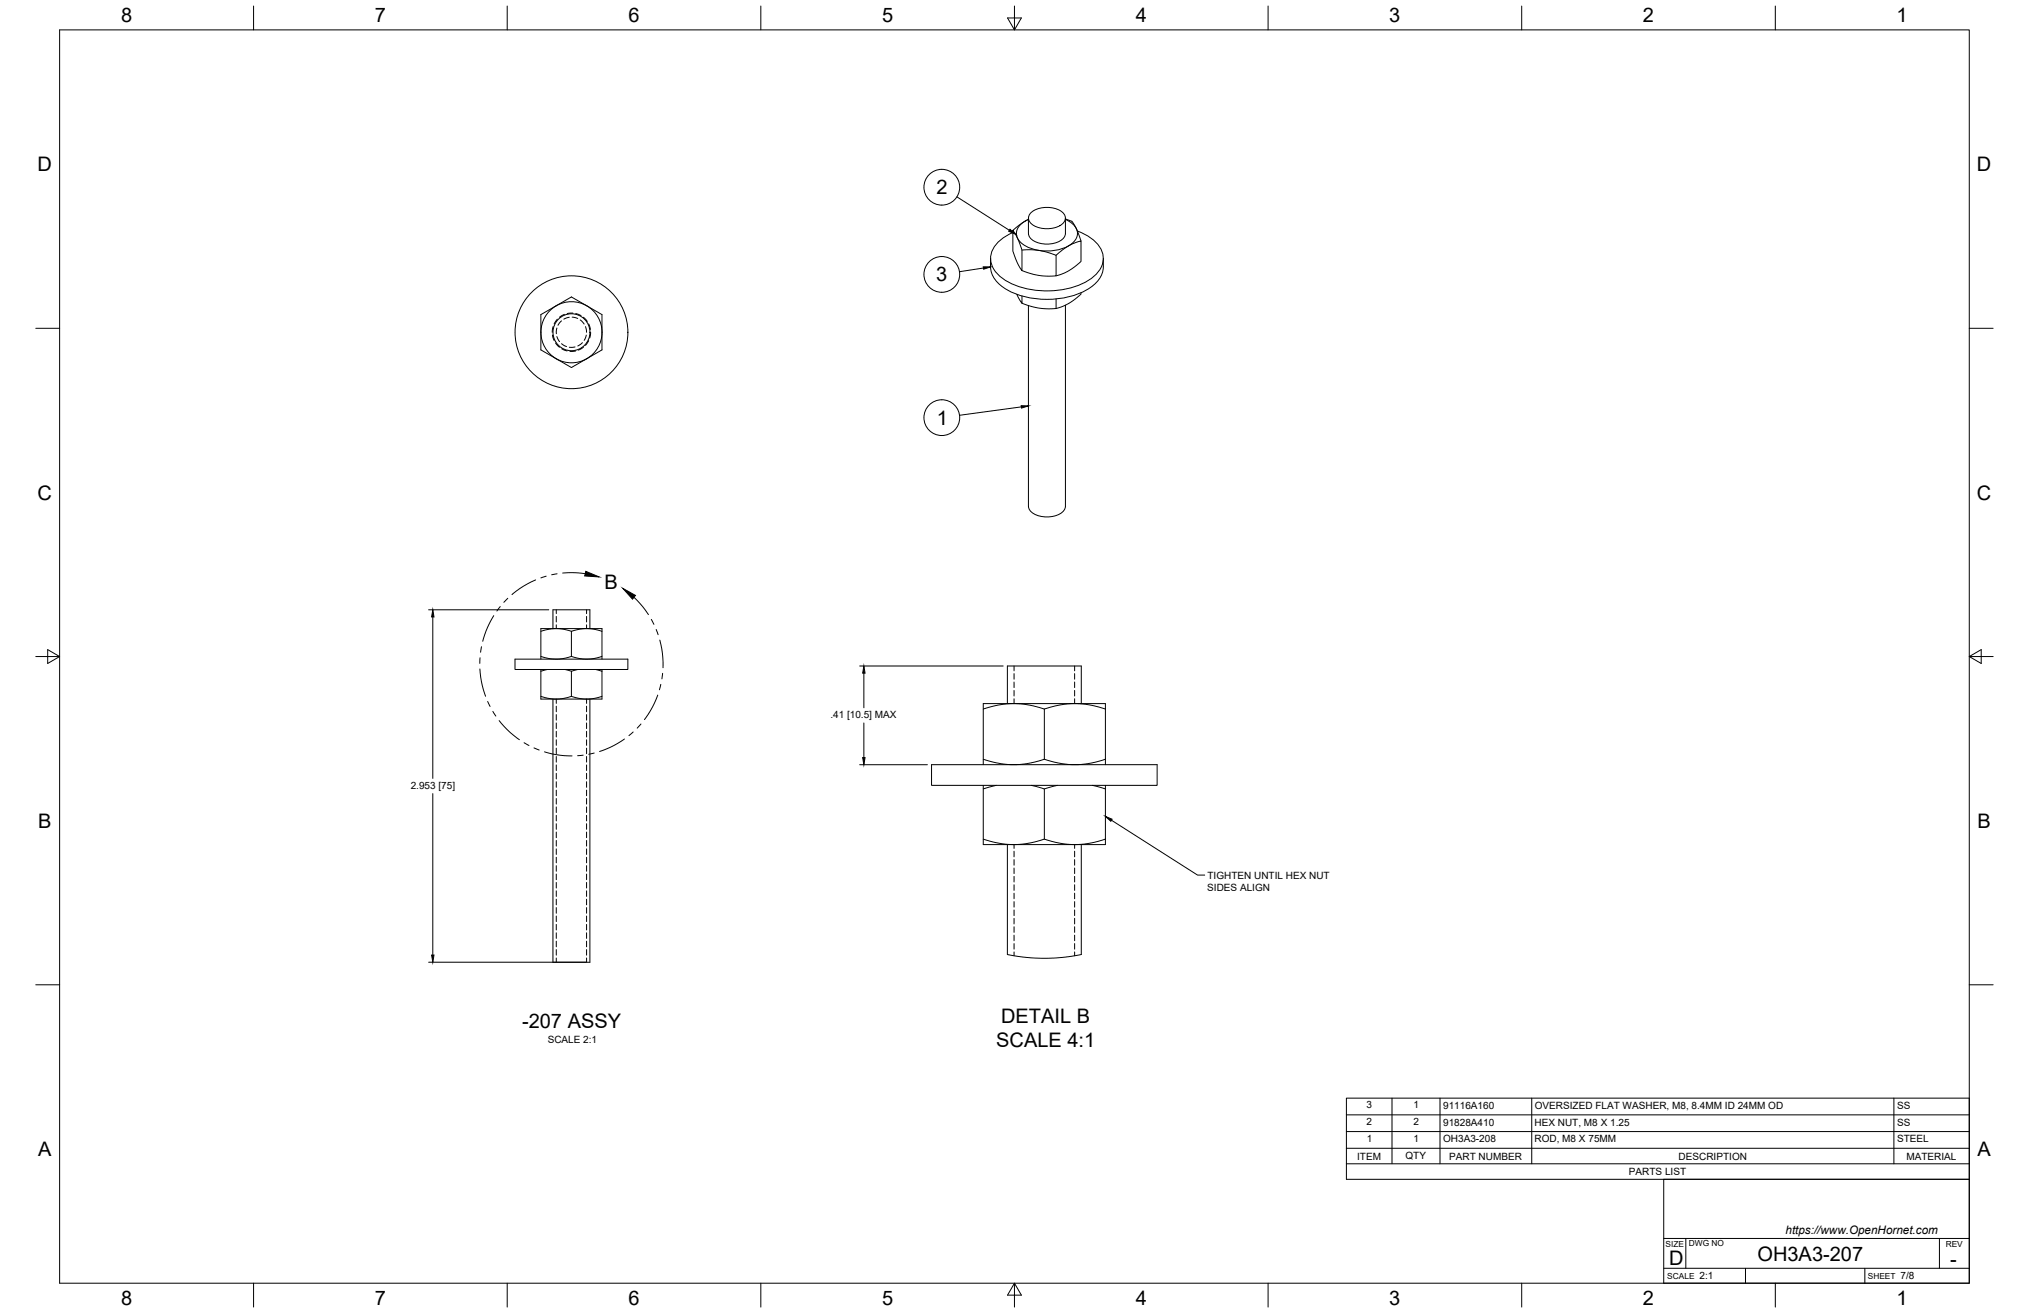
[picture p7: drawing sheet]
<svg xmlns="http://www.w3.org/2000/svg" width="864mm" height="559mm" viewBox="0 0 864 559" stroke-linecap="round" stroke-linejoin="round" font-family="sans-serif">
<!-- layer: Visible -->
<g fill="none" stroke="#000" stroke-width=".43">
<path d="M437.7 93.4l-2.9 1.6-3.7 3.1v8.7l1.8 4.9 2.1 3.4v-8.7l-2-5.1-1.9-3.2M437.7 92.8v6.6M437.7 93.4a7.4 7.4 0 0 0-5.1 6.3 9.5 9.5 0 0 0 8.4 6.7 18.3 18.3 0 0 0 16.2-3.7 5.3 5.3 0 0 0-2.1-8.5l-1.6-.8M438.6 90.8a11.1 11.1 0 0 1 14 0 3.3 3.3 0 0 1-1.4 5.2 11.5 11.5 0 0 1-12.6-1.2 2.9 2.9 0 0 1 0-4zM453.5 93.2l.6 .2a5.4 5.4 0 0 1 3.9 3.8l2.1 5.4M453.5 92.8v6.6M458.6 98.3a15.3 15.3 0 0 1 10.9 10.6 11.1 11.1 0 0 1-6.2 10.4 36.7 36.7 0 0 1-36.6-.8 9.5 9.5 0 0 1-3.8-13l1.6-2.1 2.2-2 4.4-2.5M421.6 110a12.3 12.3 0 0 0 7 13.4 37.1 37.1 0 0 0 35.4-.9 11.9 11.9 0 0 0 5.6-12.5M435 106.4l3.8-.1 3.9 .4 6.8 2v8.7l-3.6 .1-4.1-.3-6.8-2.1M449.5 108.7l5.3-4.1 5.3-2v8.7l-5.3 4-5.3 2.1M230.2 133.9l11.9-6.9a1.74 1.74 0 0 1 2.7 .3l10.3 5.9a1.73 1.73 0 0 1 1.1 2.5v11.9a1.74 1.74 0 0 1-1.5 2.2l-10.4 6a1.74 1.74 0 0 1-2.7-.3l-10.2-5.9a1.73 1.73 0 0 1-1.2-2.5zM432.8 125.3l2.2 3.8v-3.1"/>
<path d="M449.5 127.2v4.1l-4.3 .1-3.4-.3-6.8-2M453.5 129.9v85.6a5.6 5.6 0 0 1-5.4 4.3 9.9 9.9 0 0 1-10-2.9l-.4-1.4v-85.5M460.1 124.6v.6l-4.4 3.4-3.1 1.7-3.1 1M230.2 279.4l3.2 .8 2.9 .3 3.7-.3 3.2-.8M230.2 268.7l2.8-.8 3.3-.4 3.3 .3 3.6 .9M235.4 267.5v-8h15.7v8M243.2 268.7l2.8-.8 3.3-.4 3.3 .3 3.6 .9v10.7l-3.2 .8-2.9 .3-3.7-.3-3.2-.8M243.2 268.7v10.7M256.2 268.7v-1.2h-26v13M256.2 279.4v1.1M219.2 280.5h48v4.4h-48zM230.2 284.9v12.6h26v-1.1"/>
<path d="M230.2 296.4l5.8 1.1 3.4-.2 3.8-.9M233 284.9l-2.8 .8M235.4 297.5v112h15.7v-112M240.4 284.9l2.8 .8M243.2 285.7v10.7M246 284.9l-2.8 .8M253.4 284.9l2.8 .8v10.7l-5.7 1.1-3.5-.2-3.8-.9M256.2 284.9v.8M428.8 299.4v-16h31.4v16M418.5 301.8l6.5-1.7 5.7-.7 7.3 .7 6.5 1.7v21.3l-5.7 1.6-6.2 .7-6.9-.4-7.2-1.9M444.5 301.8l6.5-1.7 5.8-.7 7.2 .7 6.5 1.7v21.3l-5.6 1.6-6.3 .7-6.5-.4-7.6-1.9M470.5 301.8v-2.4h-52v26"/>
<path d="M396.5 325.4h96v8.8h-96zM418.5 334.2v25.3h52v-2.4M424.1 334.2l-5.6 1.6M439 334.2l5.5 1.6v21.3l-6.1 1.7-6.5 .7-6.6-.6-6.8-1.8M450 334.2l-5.5 1.6M464.9 334.2l5.6 1.6v21.3l-6.8 1.8-5.8 .6-6.5-.6-6.9-1.8M470.5 323.1v2.3M470.5 334.2v1.6M428.8 359.5v46.7l6.9 1.2 7.7 .4 8.9-.3 7.9-1.3v-46.7"/>
<circle cx="243.2" cy="141.4" r="24"/>
<circle cx="243.2" cy="141.4" r="7.9"/>
<circle cx="243.2" cy="141.4" r="13"/>
</g>
<!-- layer: Hidden -->
<g fill="none" stroke="#000" stroke-width=".43">
<path d="M235.4 139l-.4 2.4M237 139.6l-.2 2.4M237.2 135.8l-1.3 2.1M239 136.5l-1.5 2M240.2 133.8l-2.1 1.2M242.3 135l-2.3 .8M243.5 135l2.4 .5M243.8 133.3l-2.4 .1M245 133.4l2.3 .9M247 136.2l1.6 1.7M248.3 135l1.7 1.8M249.2 139l.5 2.4"/>
<path d="M250.6 137.9l.7 2.3M235.1 142.6l.8 2.3M236.5 146l1.6 1.8M237 143.2l1.2 2.2M239 146.3l2.1 1.2M239.1 148.5l2.3 .9M244.8 147.7l-2.5 .1M245 149.4l-2.4 .1M247.9 145.8l-2 1.5M248.3 147.8l-2.1 1.2M249.5 142.6l-.9 2.3M250.6 144.9l-1.4 2.1"/>
<path d="M251.4 141.4l-.4 2.4M236.8 259.5v1.7M249.7 259.5v1.7M236.8 262.3v2.4M236.8 265.9v1.6M249.7 262.3v2.4M249.7 265.9v1.6M236.8 297.5v1.9M249.7 297.5v1.9M431.6 283.4v2.1M431.6 286.7v2.4M431.6 290.3v2.3"/>
<path d="M431.6 293.8v2.4M431.6 297.4v2M457.4 283.4v2.1M457.4 286.7v2.4M457.4 290.3v2.3M457.4 293.8v2.4M457.4 297.4v2M236.8 300.5v2.4M236.8 304.1v2.4M236.8 307.7v2.4M236.8 311.3v2.3M236.8 314.8v2.4"/>
<path d="M236.8 318.4v2.4M249.7 300.5v2.4M249.7 304.1v2.4M249.7 307.7v2.4M249.7 311.3v2.3M249.7 314.8v2.4M249.7 318.4v2.4M236.8 322v2.4M236.8 325.5v2.4M236.8 329.1v2.4M236.8 332.7v2.4M236.8 336.3v2.3"/>
<path d="M236.8 339.8v2.4M249.7 322v2.4M249.7 325.5v2.4M249.7 329.1v2.4M249.7 332.7v2.4M249.7 336.3v2.3M249.7 339.8v2.4M236.8 343.4v2.4M236.8 347v2.4M236.8 350.6v2.3M236.8 354.1v2.4M236.8 357.7v2.4"/>
<path d="M249.7 343.4v2.4M249.7 347v2.4M249.7 350.6v2.3M249.7 354.1v2.4M249.7 357.7v2.4M431.6 359.5v1.6M457.4 359.5v1.6M236.8 361.3v2.3M236.8 364.8v2.4M236.8 368.4v2.4M236.8 372v2.4M236.8 375.6v2.3"/>
<path d="M236.8 379.1v2.4M249.7 361.3v2.3M249.7 364.8v2.4M249.7 368.4v2.4M249.7 372v2.4M249.7 375.6v2.3M249.7 379.1v2.4M431.6 362.3v2.4M431.6 365.8v2.4M431.6 369.4v2.4M431.6 373v2.4M431.6 376.6v2.3"/>
<path d="M457.4 362.3v2.4M457.4 365.8v2.4M457.4 369.4v2.4M457.4 373v2.4M457.4 376.6v2.3M236.8 382.7v2.4M236.8 386.3v2.4M236.8 389.8v2.4M236.8 393.4v2.4M236.8 397v2.4M249.7 382.7v2.4M249.7 386.3v2.4"/>
<path d="M249.7 389.8v2.4M249.7 393.4v2.4M249.7 397v2.4M431.6 380.1v2.4M431.6 383.7v2.4M431.6 387.3v2.4M431.6 390.8v2.4M431.6 394.4v2.4M431.6 398v2.4M457.4 380.1v2.4M457.4 383.7v2.4M457.4 387.3v2.4"/>
<path d="M457.4 390.8v2.4M457.4 394.4v2.4M457.4 398v2.4M236.8 400.6v2.3M236.8 404.1v2.4M236.8 407.7v1.8M249.7 400.6v2.3M249.7 404.1v2.4M249.7 407.7v1.8M431.6 401.6v2.3M431.6 405.1v1.7M457.4 401.6v2.3"/>
<path d="M457.4 405.1v1.7"/>
</g>
<!-- layer: Visible Narrow -->
<path d="M437.7 99.3a5.6 5.6 0 0 0 5.4 4.4 9.9 9.9 0 0 0 10-2.9l.4-1.5" fill="none" stroke="#000" stroke-width=".43"/>
<!-- layer: Border -->
<g fill="none" stroke="#000" stroke-width=".43">
<path d="M25.4 12.7h812.8v533.4h-812.8zM107.9 2.6v10.1M215.9 2.6v10.1M323.8 2.6v10.1M428.8 7.6h5.9l-2.9 5.1zM431.8 2.6v10.1M539.7 2.6v10.1M647.7 2.6v10.1M755.6 2.6v10.1M15.2 139.7h10.2M838.2 139.7h10.1M15.2 279.4h10.2"/>
<path d="M20.3 276.5l5.1 2.9-5.1 3zM838.2 279.4l5.1-2.9v5.9zM838.2 279.4h10.1M15.2 419.1h10.2M838.2 419.1h10.1M107.9 546.1v10.2M215.9 546.1v10.2M323.8 546.1v10.2M431.8 546.1l2.9 5.1h-5.9zM431.8 546.1v10.2M539.7 546.1v10.2M647.7 546.1v10.2"/>
<path d="M755.6 546.1v10.2"/>
</g>
<!-- layer: FD_Dimensions -->
<path d="M182.4 259.5h51.2M184.2 262.6v68.7M365.9 283.4h61.1M367.7 286.5v14.7M367.7 307.7v14.7M184.2 337.8v68.7M365.9 325.5h28.8M182.4 409.5h66.9" fill="none" stroke="#000" stroke-width=".43"/>
<path d="M184.2 259.5l.5 3.1h-1zM367.7 283.4l.5 3.1h-1zM367.2 322.4h1l-.5 3.1zM183.7 406.5h1l-.5 3z" fill="#000" stroke="#000" stroke-width=".43"/>
<!-- layer: Parts Lists -->
<path d="M573.1 467.4h265.1v34.5h-265.1zM573.1 474.5h265.1M592.5 467.4v27.9M612.9 467.4v27.9M652 467.4v27.9M806.1 467.4v27.9M573.1 495.3h265.1M573.1 488.7h265.1M573.1 481.6h265.1" fill="none" stroke="#000" stroke-width=".43"/>
<!-- layer: Balloons -->
<g fill="none" stroke="#000" stroke-width=".43">
<path d="M407.3 83.8l22.3 14.2M418.6 114.1l-10.2 1.5M434.7 173.2l-26.3 3.5"/>
<circle cx="400.9" cy="79.7" r="7.6"/>
<circle cx="400.9" cy="116.8" r="7.6"/>
<circle cx="400.9" cy="177.7" r="7.6"/>
</g>
<path d="M429.9 97.6l2.3 2-2.9-1.2zM418.5 113.6h3.1l-2.9 1zM434.6 172.7l3.1 .1-2.9 .9z" fill="#000" stroke="#000" stroke-width=".43"/>
<!-- layer: Detail Boundary -->
<g fill="none" stroke="#000" stroke-width=".43">
<path d="M212.9 258.1l-1.4 2M216.1 254.6l-1.6 1.7M228 246.8a38.1 38.1 0 0 0-10.1 6.2M232.5 245.2l-2.3 .8M237.1 244.2l-2.3 .4M239.5 243.9l4.2-.2 5.4 .5M269.9 254.2l3.7 4 2.4 3.4M204.3 280l-.1 2.3M204.9 275.2l-.3 2.4M210.1 262a38.8 38.8 0 0 0-4.6 10.9M277.2 263.6l1.1 2.1M279.3 267.9l.8 2.2"/>
<path d="M280.8 272.4a39 39 0 0 1 1.4 11.8M204.3 284.7l.6 5.3 1.8 6.3M207.6 298.5l1 2.2M280 295.8a38.7 38.7 0 0 1-5.7 10.5M281.3 291.3l-.6 2.3M282 286.6l-.3 2.3M209.8 302.7l1.2 2.1M212.4 306.7l4.8 5.1 3.9 3M223.1 316.1l2 1.2M227.3 318.3l2.2 .9M231.8 320l6.5 1.4 5.2 .3M265.8 314.5l-4.6 2.8-6 2.5"/>
<path d="M269.5 311.5l-1.8 1.6M272.8 308.1l-1.6 1.8M248.2 321.4l-2.3 .2M252.9 320.5l-2.3 .5"/>
</g>
<path d="M249.3 243.2l5.7 2.3-6.1-.4zM265.1 250.4l5.4 3-1.3 1.6z" fill="#000" stroke="#000" stroke-width=".43"/>
<!-- layer: Leaders -->
<path d="M470.5 347.5l2.9 1.2-.6 .8z" fill="#000" stroke="#000" stroke-width=".43"/>
<path d="M473.1 349.1l36.6 23.3h3.1" fill="none" stroke="#000" stroke-width=".43"/>
<!-- layer: Titleblock -->
<path d="M708.1 501.9h130.1v44.2h-130.1zM708.1 539.8h130.1M708.1 527.1h130.1M717.5 527.1v12.7M742.9 539.8v6.3M793.7 539.8v6.3M825.5 527.1v12.7" fill="none" stroke="#000" stroke-width=".43"/>
<g font-size="8.5">
<text x="51.6" y="9.4">8</text>
<text x="159.5" y="9.4">7</text>
<text x="267.5" y="9.4">6</text>
<text x="375.4" y="9.3">5</text>
<text x="483.4" y="9.4">4</text>
<text x="591.3" y="9.4">3</text>
<text x="699.3" y="9.4">2</text>
<text x="807.2" y="9.4">1</text>
<text x="16" y="72.9">D</text>
<text x="841.4" y="72.9">D</text>
<text x="398.6" y="82.8">2</text>
<text x="398.5" y="119.8">3</text>
<text x="398.8" y="180.8">1</text>
<text x="16" y="212.6">C</text>
<text x="841.4" y="212.6">C</text>
<text x="257.3" y="250.6">B</text>
<text x="16.2" y="352.3">B</text>
<text x="841.7" y="352.3">B</text>
<text x="222.2" y="437.7">-207 ASSY</text>
<text x="426.1" y="435.5">DETAIL B</text>
<text x="424" y="445.7">SCALE 4:1</text>
<text x="16.2" y="492">A</text>
<text x="841.7" y="492">A</text>
<text x="710.4" y="538.4">D</text>
<text x="748.1" y="536.7">OH3A3-207</text>
<text x="830.1" y="538.8">-</text>
<text x="51.6" y="555.5">8</text>
<text x="159.5" y="555.5">7</text>
<text x="267.5" y="555.5">6</text>
<text x="375.4" y="555.4">5</text>
<text x="483.4" y="555.5">4</text>
<text x="591.3" y="555.5">3</text>
<text x="699.3" y="555.5">2</text>
<text x="807.2" y="555.5">1</text>
</g>
<text font-size="5" x="760" y="525.2">https://www.OpenHornet.com</text>
<g font-size="4.3">
<text x="353.4" y="305.5">.41 [10.5] MAX</text>
<text x="174.8" y="335.6">2.953 [75]</text>
<text x="513.9" y="374">TIGHTEN UNTIL HEX NUT</text>
<text x="513.8" y="379.1">SIDES ALIGN</text>
<text x="233.1" y="443.8">SCALE 2:1</text>
<text x="581.6" y="471.7">3</text>
<text x="601.7" y="471.7">1</text>
<text x="614.3" y="472">91116A160</text>
<text x="653.3" y="472">OVERSIZED FLAT WASHER, M8, 8.4MM ID 24MM OD</text>
<text x="807.4" y="472">SS</text>
<text x="581.6" y="478.8">2</text>
<text x="601.6" y="478.8">2</text>
<text x="614.3" y="479.1">91828A410</text>
<text x="653.1" y="479.1">HEX NUT, M8 X 1.25</text>
<text x="807.4" y="479.1">SS</text>
<text x="581.7" y="485.9">1</text>
<text x="601.7" y="485.9">1</text>
<text x="614.2" y="486.2">OH3A3-208</text>
<text x="653.1" y="486.2">ROD, M8 X 75MM</text>
<text x="807.4" y="486.2">STEEL</text>
<text x="577.6" y="493.5">ITEM</text>
<text x="598.2" y="493.4">QTY</text>
<text x="616.8" y="493.5">PART NUMBER</text>
<text x="714.5" y="493.5">DESCRIPTION</text>
<text x="811.4" y="493.5">MATERIAL</text>
<text x="693.3" y="500.1">PARTS LIST</text>
<text x="723.4" y="544.5">2:1</text>
<text x="809" y="544.5">7/8</text>
</g>
<g font-size="3.5">
<text x="708.9" y="530.9">SIZE</text>
<text x="718.9" y="530.5">DWG NO</text>
<text x="828.2" y="530.9">REV</text>
<text x="709.6" y="544.2">SCALE</text>
<text x="795" y="544.2">SHEET</text>
</g>
</svg>
